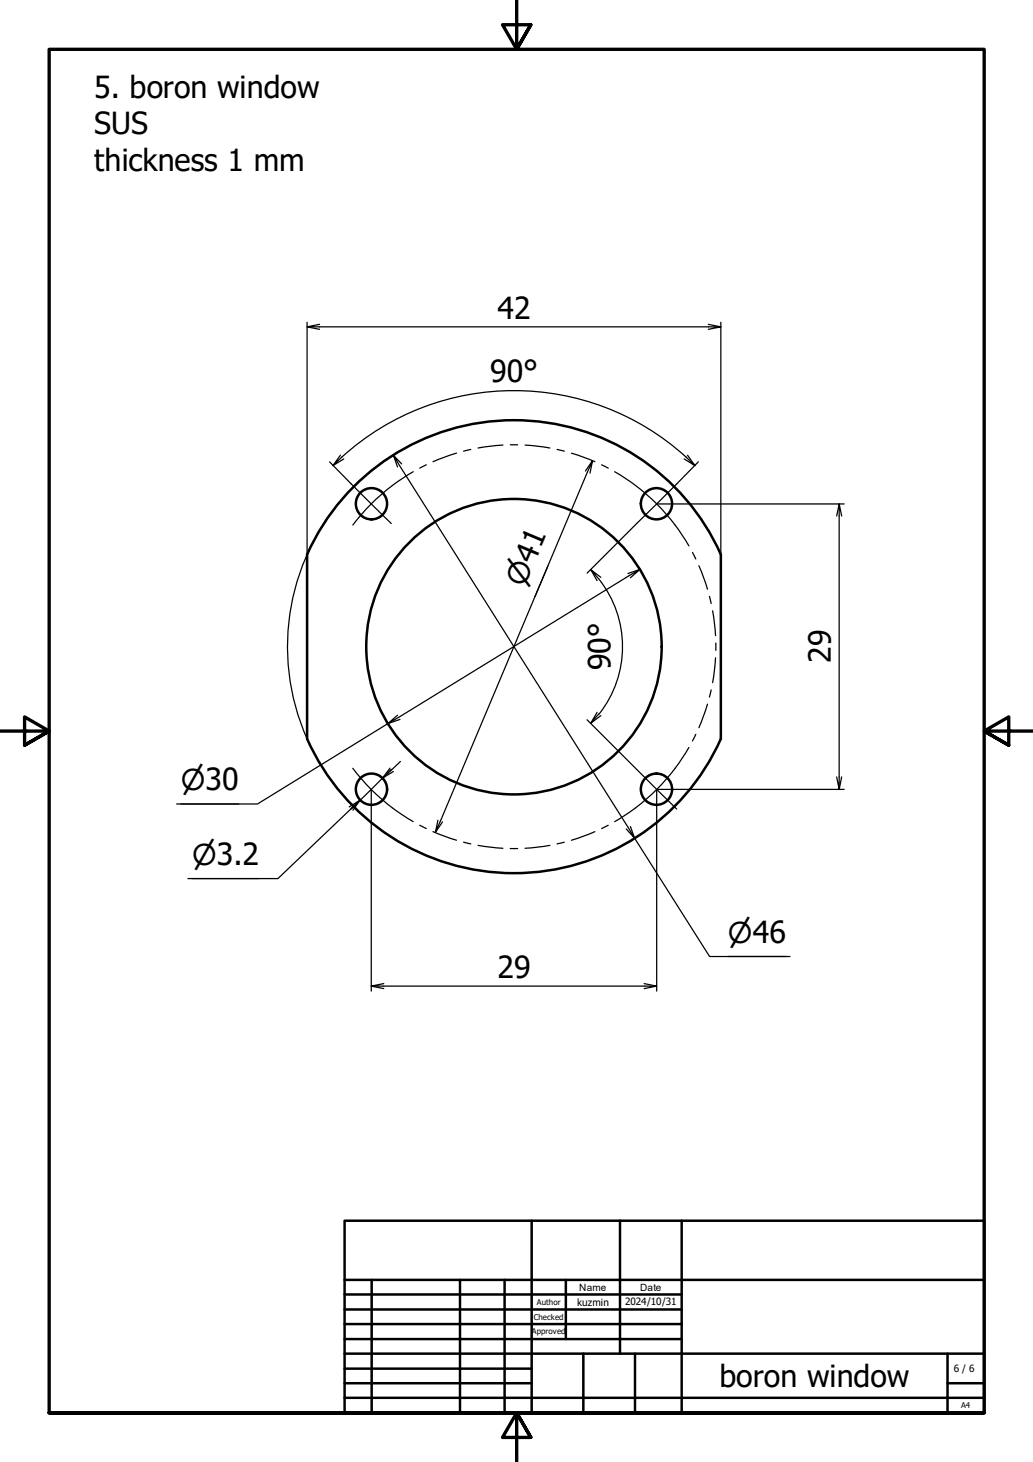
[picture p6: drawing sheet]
<svg xmlns="http://www.w3.org/2000/svg" width="210mm" height="297mm" viewBox="0 0 210 297" stroke-linecap="round" stroke-linejoin="round" font-family="sans-serif">
<!-- layer: Visible (ISO) -->
<g fill="none" stroke="#000" stroke-width=".51">
<path d="M62.4 112.6v37.5M62.4 112.6a46 46 0 0 1 42.1-27.2 46 46 0 0 1 42 27.2l-.1 37.6a46 46 0 0 1-42 27.2 46 46 0 0 1-42-27.2"/>
<circle cx="75.5" cy="102.3" r="3.2"/>
<circle cx="133.4" cy="102.3" r="3.2"/>
<circle cx="104.4" cy="131.4" r="30"/>
<circle cx="75.5" cy="160.3" r="3.2"/>
<circle cx="133.4" cy="160.3" r="3.2"/>
</g>
<!-- layer: Border (ISO) -->
<path d="M105 0v10l-2.9-5h5.8l-2.9 5 2.9-5M0 148.5h10l-5-2.8v5.7l5-2.9-5 2.9M210 148.5h-10l5-2.8v5.7l-5-2.9 5 2.9M10 287v-277h190v277h-190h190M107.9 292l-2.9-5 2.9 5h-5.8l2.9-5v10" fill="none" stroke="#000" stroke-width=".68"/>
<!-- layer: Title (ISO) -->
<g fill="none" stroke="#000" stroke-width=".51">
<path d="M70 248h130v39h-130zM108 248v39M126 248v27M138.5 248v39M70 275h130M70 263h68.5M70 266.1h68.5M70 269h68.5M70 272.1h68.5M70 278.1h38M70 260h130M75.5 260v27"/>
<path d="M93.5 260v27M102.5 260v27M115 260v12.1M118.5 275v12M129 275v12M192.5 275v12M70 281h38M70 284h130M192.5 281h7.5"/>
</g>
<!-- layer: Dimension (ISO) -->
<g fill="none" stroke="#000" stroke-width=".25">
<path d="M62.4 66.4l2.5 .5M62.4 65.5v47.1M64.9 65.9l-2.5 .5h84.1l-2.6 .5M143.9 65.9l2.6 .5M146.5 65.5v47.1M67 93.8l4.4 4.5M69.2 92.5l-1.6 2.1 1.9-1.8M69.5 92.9a52 52 0 0 1 69.9 0M69.8 93.2l-2.2 1.4M71.8 98.9a46 46 0 0 0-9.4 51.3M79.9 92.5l.9 2.4M80.7 91.9a46 46 0 0 0-8.7 6.9"/>
<path d="M81.6 94.3l-1.7-1.8 49 77.8-1.6-1.9M119.9 96.1l.5-2.5-31.9 75.5 .5-2.4M120.4 93.6l-1.4 2.1M139.4 92.8l1.8 1.8-2.2-1.4M139.7 92.5l1.5 2.1M141.9 93.8l-4.4 4.5M111.3 115l-2.6 6.2M120.1 115.8l1.2 2.2M121.7 117.7a22.1 22.1 0 0 1 0 27.4M122.1 117.3l-2-1.5 1.6 1.8M128.1 117.4l1.9-1.7-51.2 31.3 2-1.7M129.4 106.4l-10.1 10"/>
<path d="M130 115.7l-2.4 .8M133.6 102.4h37.9M170.5 102.4l-.5 2.4M171 104.8l-.5-2.4v58l-.5-2.6M79.9 156.7l-2.2 1.4M81.3 146.2l-2.5 .8-26.5 16.4h-16.4M81.4 154.7l-3.7 3.4 1.5-2M119.3 146.2l10.1 10.1M121.3 144.7l-1.2 2.2 1.6-1.8M122.1 145.4l-2 1.5M171 157.8l-.5 2.6M36.7 163.4h11.8"/>
<path d="M39 178.5h13.7M71 163.9l2.2-1.3-16.7 15.9h-18.3M71.3 164.3l1.9-1.7-1.5 2M75.4 160.5v40.9M89.9 167l-1.4 2.1M128.1 167.9l.8 2.4 15.3 24h16.3M133.4 160.5v40.9M133.6 160.4h37.9M78 199.8l-2.6 .5h58l-2.5 .6M130.9 199.8l2.5 .5M147.9 194.3h11.9M75.4 200.3l2.6 .6"/>
</g>
<!-- layer: Center Mark (ISO) -->
<path d="M71.4 98.3l8.1 8.1M137.5 98.3l-8.1 8.1M79.5 156.3l-8.1 8.1M129.4 156.3l8.1 8.1" fill="none" stroke="#000" stroke-width=".25"/>
<!-- layer: Centerline (ISO) -->
<g fill="none" stroke="#000" stroke-width=".25">
<path d="M79.7 98.6a41 41 0 0 0-8 8.1M84 95.8l-4.3 2.8M86.6 94.4l-1.3 .7M92.8 92.1l-4.8 1.7M95.7 91.3l-1.5 .4M102.2 90.4l-5.1 .6M105.2 90.4h-1.5M106.7 90.4l5 .6M113.2 91.3l1.5 .4M116.1 92.1l4.8 1.7M122.2 94.4l1.4 .7M124.9 95.8a41 41 0 0 1 15.1 15.1"/>
<path d="M140.7 112.2l.7 1.4M142 114.9l1.8 4.8M144.2 121.2l.3 1.4M144.8 124.1l.6 5M145.4 133.6l-.6 5.1M145.5 130.6v1.5M71.7 156.1a41 41 0 0 0 12.3 10.8M140 151.9a41 41 0 0 1-15.1 15M141.4 149.2l-.7 1.3M143.8 143.1l-1.8 4.7M144.5 140.2l-.3 1.4M85.3 167.7l1.3 .6"/>
<path d="M88 169l4.8 1.7M94.2 171.1l1.5 .4M97.1 171.8l5.1 .5M103.7 172.4h1.5M111.7 171.8l-5 .5M114.7 171.1l-1.5 .4M120.9 169l-4.8 1.7M123.6 167.7l-1.4 .6"/>
</g>
<g font-size="6.2">
<text x="19.1" y="19.9">5. boron window</text>
<text x="19.1" y="27.3">SUS</text>
<text x="19.1" y="34.7">thickness 1 mm</text>
<text x="101.1" y="64.8">42</text>
<text x="99.6" y="77.7">90°</text>
<text x="124" y="136.2" transform="rotate(-90 124 136.2)">90°</text>
<text x="168.8" y="134.7" transform="rotate(-90 168.8 134.7)">29</text>
<text x="101.1" y="198.7">29</text>
<text x="146.2" y="281.9">boron window</text>
</g>
<g font-size="5.8">
<text x="106.5" y="119.4" transform="rotate(-67 106.5 119.4)">⌀41</text>
<text x="36.7" y="160.6">⌀30</text>
<text x="39" y="175.7">⌀3.2</text>
<text x="147.9" y="191.5">⌀46</text>
</g>
<g font-size="2">
<text x="117.7" y="262.2">Name</text>
<text x="130" y="262.2">Date</text>
<text x="117.3" y="265.3">kuzmin</text>
<text x="127" y="265.1">2024/10/31</text>
<text x="193.8" y="278.7">6 / 6</text>
</g>
<g font-size="1.6">
<text x="108.5" y="268.2">Checked</text>
<text x="109.1" y="265.1">Author</text>
<text x="108" y="271">Approved</text>
<text x="195.3" y="286.1">A4</text>
</g>
</svg>
